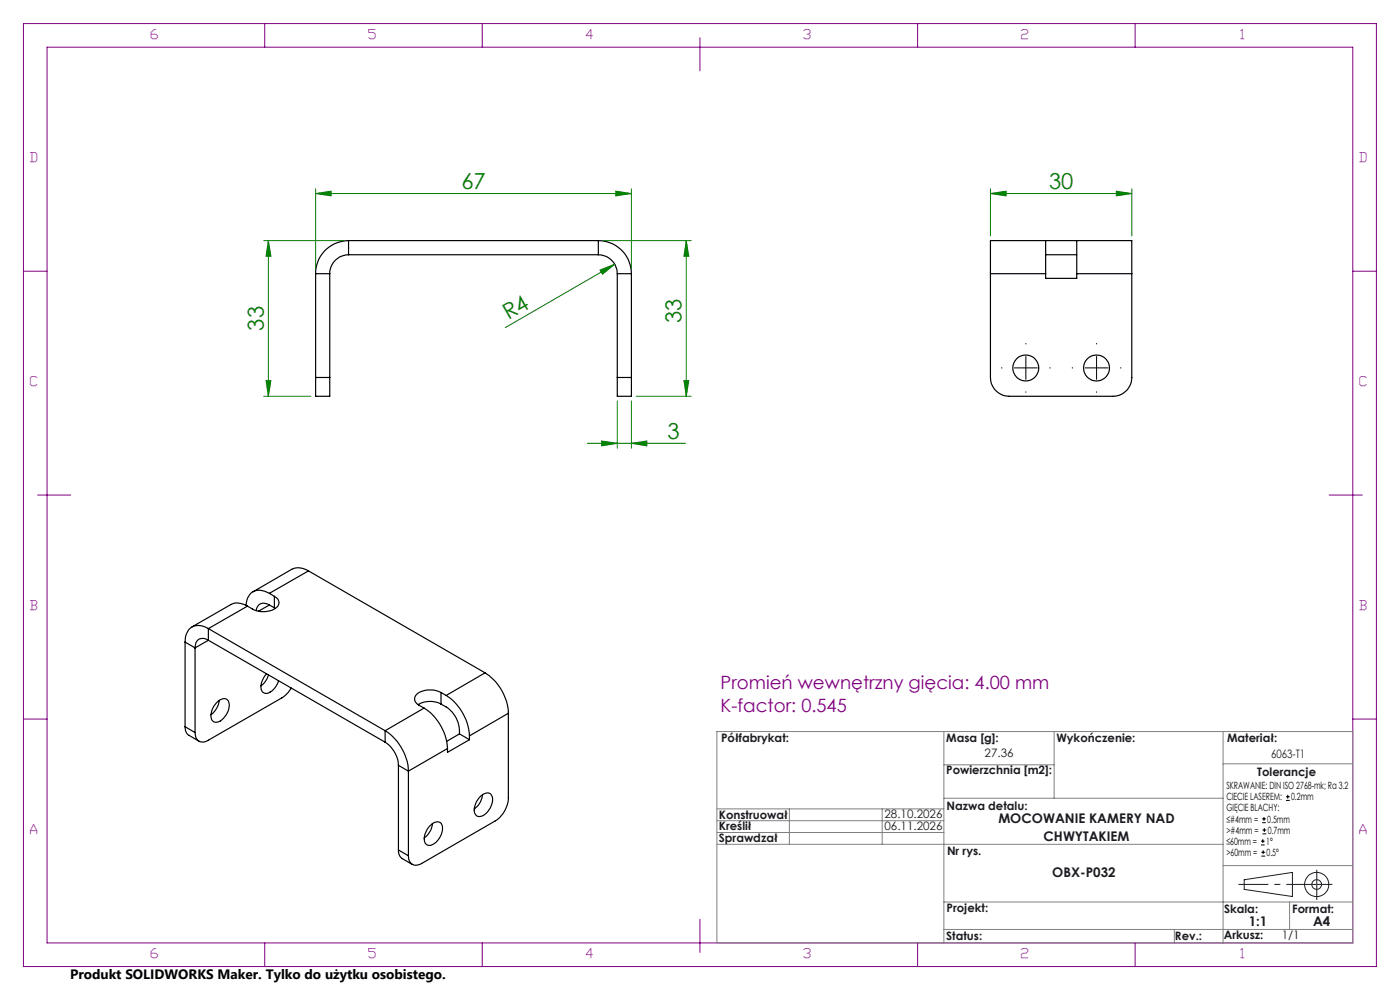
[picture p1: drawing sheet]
<svg xmlns="http://www.w3.org/2000/svg" width="297mm" height="210mm" viewBox="0 0 297 210" stroke-linecap="round" stroke-linejoin="round" font-family="sans-serif">
<g fill="none" stroke="#000" stroke-width=".25">
<path d="M67 58.1h3M67 58.1v22M70 58.1v22M73.9 51a7 7 0 0 0-6.9 7.1M73.9 54a4 4 0 0 0-3.9 4.1M73.9 51v3M73.9 51h53M73.9 54h53M126.9 54a4 4 0 0 1 4.1 4.1M126.9 51a7 7 0 0 1 7 7.1M126.9 51v3M131 58.1h2.9"/>
<path d="M131 58.1v22M133.9 58.1v22M210.1 58.1v22a4 4 0 0 0 4 4h22a4 4 0 0 0 4-4v-22M210.1 58.1h11.7M221.8 51h-11.7v7.1M221.8 51v7.1M221.8 54h6.6M221.8 51h6.6M221.8 58.1v.9h6.6v-.9M228.4 51h11.7v7.1M228.4 51v7.1M228.4 58.1h11.7"/>
<path d="M67 80.1v4h3v-4M67 80.1h3M131 80.1v4h2.9v-4M131 80.1h2.9M39.3 136.2l2.1 1.2M39.3 136.2v18M41.4 137.4v18M44.2 133.3a2.95 2.95 0 0 0-4.6 1l-.3 .9v1M44.2 135.8a1.71 1.71 0 0 0-2-.2 1.71 1.71 0 0 0-.8 1.8M44.2 133.3l37.5 21.7M44.2 133.3v2.5M44.2 135.8l37.5 21.6"/>
<path d="M44.2 135.8l-2.8 1.6M52.5 128.6a3.6 3.6 0 0 0-3.5-.4l-8.3 4.8M52.5 128.6l-8.3 4.7M57.1 128.3a1.67 1.67 0 0 0-1.7-.3 1.67 1.67 0 0 0-1 1.5M57.1 125.9a3.1 3.1 0 0 0-4.1 .2l-.6 1.2-.2 1.1M57.1 125.9l1.1 .6M57.1 128.3l-2.2 1.3M57.1 128.3l1.1 .6M58.2 126.5a1.4 1.4 0 0 1 1 1.3 1.4 1.4 0 0 1-1 1.4 5.1 5.1 0 0 1-4.6 0l-1.1-.6M58.2 126.5v2.4M58.2 128.9l.2 .2M65.4 121.1a3.7 3.7 0 0 0-3.5-.4l-8.2 4.8"/>
<path d="M65.4 121.1l-8.3 4.8M65.4 121.1l37.5 21.6M39.3 154.2v.7l.5 .8 2.4 1.5M39.3 154.2l2.1 1.2M45.9 149.1a1.93 1.93 0 0 1 2.3-.7 2.97 2.97 0 0 1-.7 3.9 1.59 1.59 0 0 1-2.6 .4 3.7 3.7 0 0 1 1-3.6zM46.5 148.6a4.4 4.4 0 0 1-1.7 3M56.6 142.9a3.5 3.5 0 0 0-.9 3.8 1.62 1.62 0 0 0 2.4-.6l.7-.9 .3-.8M57 143.1a4.4 4.4 0 0 1-1.6 2.4M61.8 145.9l-.7 1-1 .9-15.9 9.2a1.71 1.71 0 0 1-2 .2 1.71 1.71 0 0 1-.8-1.8M81.7 155a10.9 10.9 0 0 1 4.9 8.6M81.7 157.4a6.3 6.3 0 0 1 2.8 4.9M81.7 155v2.4"/>
<path d="M90 150.2a10.9 10.9 0 0 1 4.9 8.6M90 150.2l-8.3 4.8M93.6 146.9a4.7 4.7 0 0 0-5.4 .6 1.39 1.39 0 0 0 .7 2.1l1.1 .6M93.6 149.4a6.4 6.4 0 0 1 3.9 6.3M93.6 149.4a5 5 0 0 0-4.9 .1M93.6 146.9l1.1 .6M93.6 146.9v2.5M94.7 147.5a11 11 0 0 1 4.9 8.6M94.9 158.8l-8.3 4.8M97.5 155.7l2.1 1.2M97.5 155.7l-2.7 1.6M99.6 156.9l-4.7 2.7v-.8"/>
<path d="M99.6 156.1v.8M102.9 142.7a10.8 10.8 0 0 1 4.9 8.6M102.9 142.7l-8.2 4.8M107.8 151.3v18a6.1 6.1 0 0 1-2.8 4.9l-15.5 9a1.73 1.73 0 0 1-2 .1 1.73 1.73 0 0 1-.9-1.8M107.8 151.3l-8.2 4.8M84.5 162.3l2.1 1.3M84.5 162.3v18M86.6 163.6v17.9M91.1 175.3a1.59 1.59 0 0 1 2.6-.4 3.7 3.7 0 0 1-2.6 4.4 1.42 1.42 0 0 1-1-2l.6-1.4zM91.8 174.7a4.2 4.2 0 0 1-1.8 3M101.7 169.1a2 2 0 0 1 2.3-.7 2.83 2.83 0 0 1-.4 3.6 2 2 0 0 1-2.5 1 2.83 2.83 0 0 1 .4-3.6zM102.4 168.6a4.3 4.3 0 0 1-1.8 3"/>
<path d="M84.5 180.3l.1 .7 .4 .8 2.5 1.6M84.5 180.3l2.1 1.2"/>
<circle cx="217.6" cy="78.1" r="2.74"/>
<circle cx="232.6" cy="78" r="2.75"/>
</g>
<path d="M67 41.1l3.2-.5v.9zM67 40.1v17M67 41.1h66.9M133.9 40.1v17" fill="none" stroke="#008000" stroke-width=".21"/>
<g fill="none" stroke="#191924" stroke-width=".21">
<path d="M263.9 186.6l10.3-1.5v5.1l-10.3-1.5z"/>
<circle cx="279.3" cy="187.6" r="1.03"/>
<circle cx="279.3" cy="187.6" r="2.57"/>
</g>
<path d="M279.3 187.6h-16.7" fill="none" stroke="#191924" stroke-width=".21" stroke-dasharray="6.3 1.3 1.3 1.3" stroke-dashoffset="-.1" stroke-linecap="butt"/>
<path d="M279.3 187.6h3.3M279.3 187.6v3.3M279.3 187.6v-3.1" fill="none" stroke="#191924" stroke-width=".21" stroke-dasharray="6.3 1.3 1.3 1.3" stroke-linecap="butt"/>
<g fill="none" stroke="#800080" stroke-width=".21">
<path d="M5 5h287v200h-287zM10 10h277v190h-277zM56.2 5v5M102.3 5v5M148.5 8v7M194.7 5v5M240.8 5v5M5 57.5h5M287 57.5h5M8 105h7M282 105h7M5 152.5h5"/>
<path d="M287 152.5h5M148.5 195v7M56.2 200v5M102.3 200v5M194.7 200v5M240.8 200v5"/>
</g>
<g fill="none" stroke="#808080" stroke-width=".21">
<path d="M152.1 155.2h134.9v44.8h-134.9zM200.2 155.2v44.8M223.6 155.2v14.1M259.5 155.2v44.8M152.1 176.6h48.1M152.1 174.1h48.1M152.1 171.6h48.1M152.1 179.1h107.4M167.5 171.6v7.5M187.1 171.6v7.5M200.2 169.3h59.3M200.2 162.2h23.4"/>
<path d="M259.5 162h27.5M200.2 197.2h86.8M200.2 191.3h86.8M249.1 197.2v2.8M259.5 183.6h27.5M273.6 191.3v5.9"/>
</g>
<path d="M67 41.1l3.2-.5v.9z" fill="#008000"/>
<path d="M130.6 40.6l3.3 .5-3.3 .4z" fill="none" stroke="#008000" stroke-width=".21"/>
<path d="M130.6 40.6l3.3 .5-3.3 .4z" fill="#008000"/>
<path d="M56 51h17M56.9 51l.6 3.4h-1.1zM56.9 51v33.1M56 84.1h9.9" fill="none" stroke="#008000" stroke-width=".21"/>
<path d="M56.9 51l.6 3.4h-1.1z" fill="#008000"/>
<path d="M56.4 80.7h1.1l-.6 3.4z" fill="none" stroke="#008000" stroke-width=".21"/>
<path d="M56.4 80.7h1.1l-.6 3.4z" fill="#008000"/>
<path d="M128 51h18.6M145.6 51l.5 3.4h-1zM145.6 51v33.1M134.9 84.1h11.7" fill="none" stroke="#008000" stroke-width=".21"/>
<path d="M145.6 51l.5 3.4h-1z" fill="#008000"/>
<path d="M145.1 80.7h1l-.5 3.4z" fill="none" stroke="#008000" stroke-width=".21"/>
<path d="M145.1 80.7h1l-.5 3.4z" fill="#008000"/>
<path d="M124.6 94h20.9M131 85v10.1M133.9 94l3.3-.5v1.1zM133.9 85v10.1" fill="none" stroke="#008000" stroke-width=".21"/>
<path d="M133.9 94l3.3-.5v1.1z" fill="#008000"/>
<path d="M127.6 93.5l3.4 .5-3.4 .6z" fill="none" stroke="#008000" stroke-width=".21"/>
<path d="M127.6 93.5l3.4 .5-3.4 .6z" fill="#008000"/>
<path d="M127.3 57.3l3.1-1.3-2.6 2.2zM130.4 56l-23.2 13.5" fill="none" stroke="#008000" stroke-width=".21"/>
<path d="M127.3 57.3l3.1-1.3-2.6 2.2z" fill="#008000"/>
<path d="M210.1 41.1l3.3-.5v.9zM210.1 40.1v10M210.1 41.1h30M240.1 40.1v10" fill="none" stroke="#008000" stroke-width=".21"/>
<path d="M210.1 41.1l3.3-.5v.9z" fill="#008000"/>
<path d="M236.8 40.6l3.3 .5-3.3 .4z" fill="none" stroke="#008000" stroke-width=".21"/>
<path d="M236.8 40.6l3.3 .5-3.3 .4z" fill="#008000"/>
<g fill="none" stroke="#000" stroke-width=".21">
<path d="M267.5 179.2h.8M267.5 178.4h.8M267.8 174.5h.7M267.8 173.7h.7M267.8 176.9h.8M267.8 176.1h.8M267.9 178v.8M268.1 173.3v.8M268.2 175.7v.8M272.8 169.8h.8M272.8 169h.8M273.2 168.6v.8"/>
<path d="M267.6 181.6h.8M267.6 180.8h.8M268 180.4v.8"/>
</g>
<g fill="none" stroke="#000" stroke-width=".21" stroke-dasharray="15.2 1.3 1.3 1.3" stroke-linecap="butt">
<path d="M212.6 78h-.2M217.6 78v-2.5M217.6 78h-2.5M217.6 78v2.5M217.6 78h2.5M217.6 73v-.2M222.6 78h.3M227.6 78h-.2M232.6 78v-2.5M232.6 78h-2.5M232.6 78v2.5M232.6 78h2.5"/>
<path d="M232.6 73v-.2M237.6 78h.3M217.6 83v.3M232.6 83v.3"/>
</g>
<g font-size="4.7" fill="#008000">
<text x="97.9" y="40">67</text>
<text x="222.5" y="40">30</text>
<text x="55.9" y="70.1" transform="rotate(-90 55.9 70.1)">33</text>
<text x="107.8" y="67.9" transform="rotate(-30 107.8 67.9)">R4</text>
<text x="144.6" y="68.5" transform="rotate(-90 144.6 68.5)">33</text>
<text x="141.6" y="93">3</text>
</g>
<g font-size="3.9" fill="#800080">
<text x="152.9" y="146.1">Promień wewnętrzny gięcia: 4.00 mm</text>
<text x="152.9" y="151">K-factor: 0.545</text>
</g>
<text font-size="2.9" x="14.9" y="207.6">Produkt SOLIDWORKS Maker. Tylko do użytku osobistego.</text>
<g font-size="2.8" fill="#800080">
<text x="32" y="8.2">6</text>
<text x="78.2" y="8.2">5</text>
<text x="124.4" y="8.2">4</text>
<text x="170.5" y="8.2">3</text>
<text x="216.7" y="8.2">2</text>
<text x="263.2" y="8.2">1</text>
<text x="6.5" y="34.4">D</text>
<text x="288.5" y="34.4">D</text>
<text x="6.5" y="81.9">C</text>
<text x="288.5" y="81.9">C</text>
<text x="6.5" y="129.4">B</text>
<text x="288.5" y="129.4">B</text>
<text x="6.5" y="176.9">A</text>
<text x="288.5" y="176.9">A</text>
<text x="32" y="203.2">6</text>
<text x="78.2" y="203.2">5</text>
<text x="124.4" y="203.2">4</text>
<text x="170.5" y="203.2">3</text>
<text x="216.7" y="203.2">2</text>
<text x="263.2" y="203.2">1</text>
</g>
<g font-size="2.8" fill="#191924">
<text x="211.8" y="174.6">MOCOWANIE KAMERY NAD</text>
<text x="221.4" y="178.4">CHWYTAKIEM</text>
<text x="223.2" y="186">OBX-P032</text>
<text x="264.9" y="196.5">1:1</text>
<text x="278.6" y="196.5">A4</text>
</g>
<g font-size="2.5" fill="#191924">
<text x="153" y="157.5">Półfabrykat:</text>
<text x="200.7" y="157.5">Masa [g]:</text>
<text x="208.9" y="160.6">27.36</text>
<text x="224.1" y="157.5">Wykończenie:</text>
<text x="260.3" y="157.5">Materiał:</text>
<text x="269.7" y="160.8">6063-T1</text>
<text x="200.7" y="164.3">Powierzchnia [m2]:</text>
<text x="266.7" y="164.5">Tolerancje</text>
<text x="152.5" y="173.6">Konstruował</text>
<text x="187.6" y="173.5">28.10.2026</text>
<text x="200.8" y="171.9">Nazwa detalu:</text>
<text x="152.5" y="176">Kreślił</text>
<text x="152.5" y="178.5">Sprawdzał</text>
<text x="187.6" y="176">06.11.2026</text>
<text x="200.9" y="181.3">Nr rys.</text>
<text x="200.8" y="193.5">Projekt:</text>
<text x="259.7" y="193.6">Skala:</text>
<text x="274.1" y="193.6">Format:</text>
<text x="200.7" y="199.3">Status:</text>
<text x="249.3" y="199.3">Rev.:</text>
<text x="259.6" y="199.2">Arkusz:</text>
<text x="271.9" y="199.2">1/1</text>
</g>
<g font-size="2.1">
<text x="260.2" y="167.4">SKRAWANIE: DIN ISO 2768-mk; Ra 3.2</text>
<text x="260.2" y="172.1">GIĘCIE BLACHY:</text>
<text x="260.2" y="169.8">CIECIE LASEREM:</text>
<text x="273.9" y="169.8">0.2mm</text>
<text x="260.2" y="174.5">≤#4mm =</text>
<text x="260.2" y="176.9">&gt;#4mm =</text>
<text x="260.2" y="179.2">≤60mm =</text>
<text x="268.6" y="179.2">1°</text>
<text x="268.9" y="174.5">0.5mm</text>
<text x="268.9" y="176.9">0.7mm</text>
<text x="260.2" y="181.6">&gt;60mm =</text>
<text x="268.7" y="181.6">0.5°</text>
</g>
</svg>
